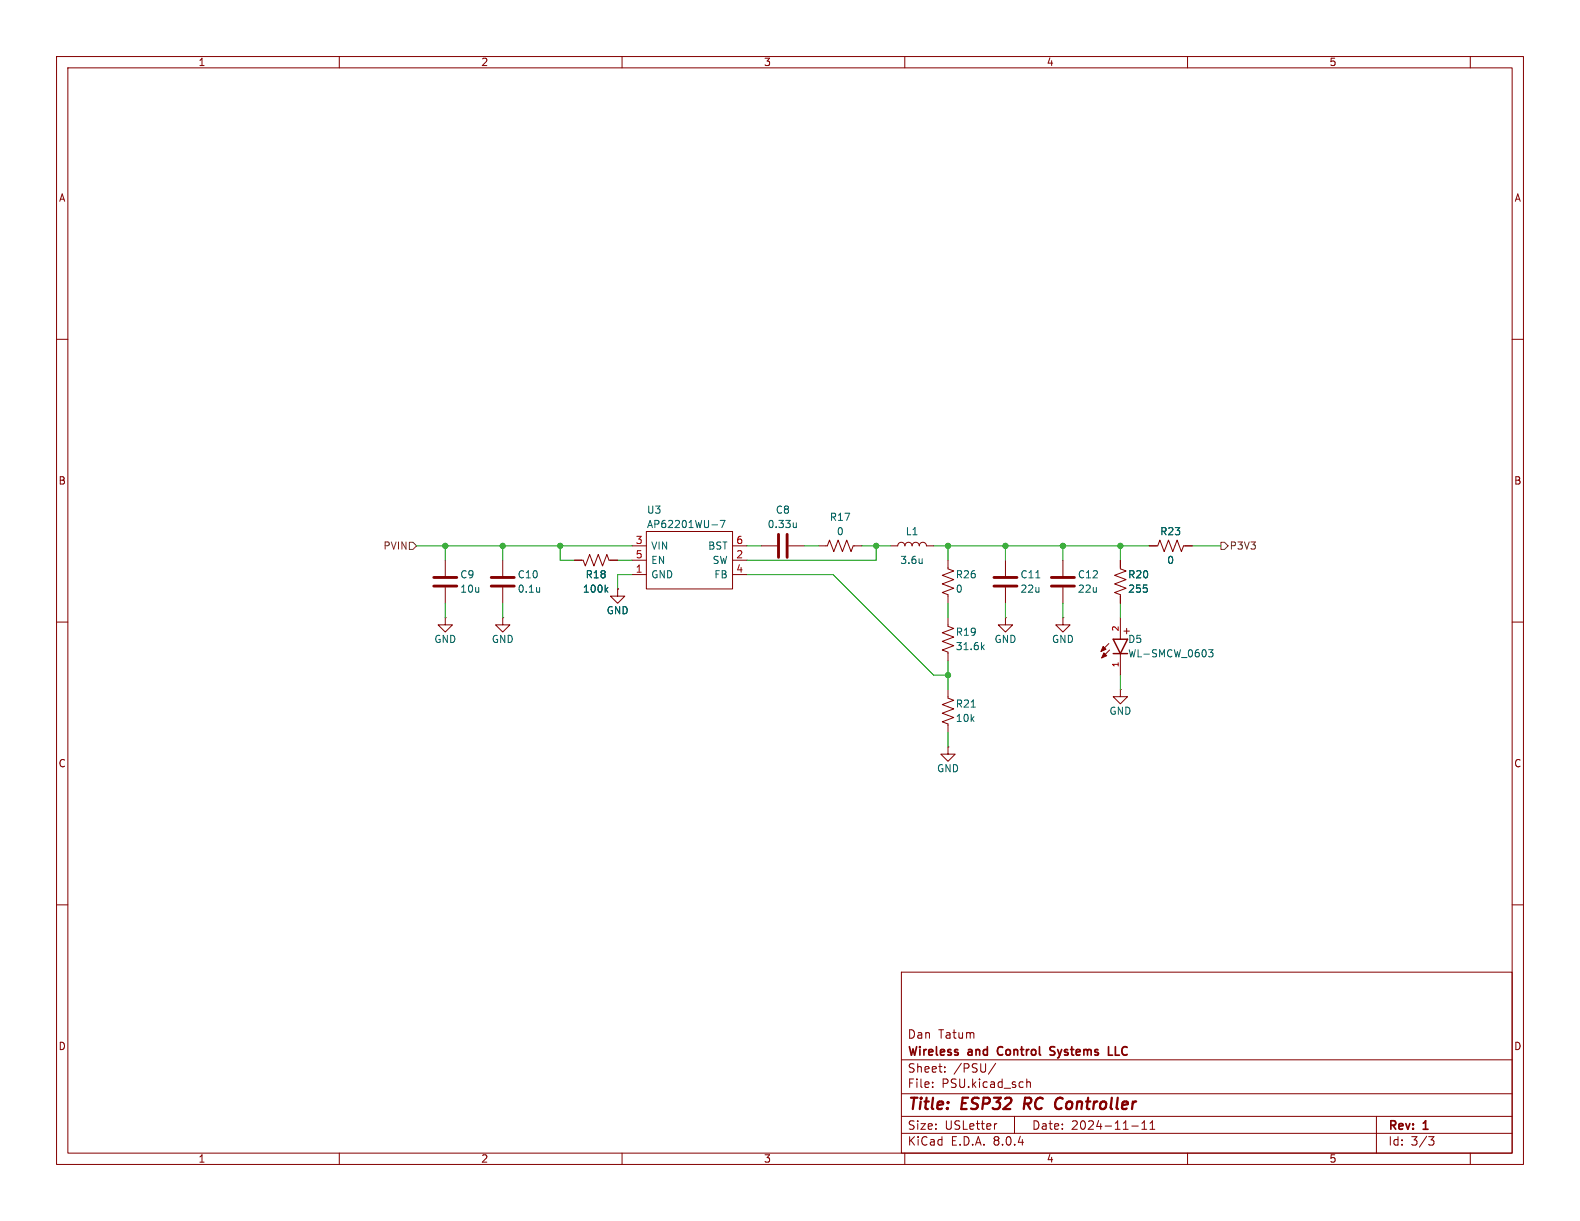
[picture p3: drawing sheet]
<svg xmlns="http://www.w3.org/2000/svg" width="279mm" height="216mm" viewBox="0 0 279 216" stroke-linecap="round" stroke-linejoin="round" font-family="sans-serif">
<g fill="none" stroke="#840000" stroke-width=".18">
<path d="M10 10h259.4v195.9h-259.4zM12 12h255.4v191.9h-255.4zM60 10v2M110 10v2M160 10v2M210 10v2M260 10v2M10 60h2M267.4 60h2M78.7 99.1v2.8M88.9 99.1v2.8M101.6 99.1h1.5l.4 1 .8-2.1 .7 2.1 .8-2.1 .8 2.1 .7-2.1 .4 1.1h1.5"/>
<path d="M111.8 99.1h2.5M111.8 96.5h2.5M114.3 94h15.2v10.1h-15.2zM129.5 99.1h2.6M129.5 96.5h2.6M134.6 96.5h2.8M139.4 96.5h2.8M144.8 96.5h1.5l.4-1 .7 2 .8-2 .8 2 .7-2 .8 2 .4-1h1.5M157.5 96.5h1.2a.64 .64 0 0 1 .7-.6 .64 .64 0 0 1 .6 .6 .64 .64 0 0 1 .7-.6 .64 .64 0 0 1 .6 .6 .64 .64 0 0 1 .6-.6 .64 .64 0 0 1 .7 .6 .64 .64 0 0 1 .6-.6 .64 .64 0 0 1 .6 .6h1.3M167.6 99.1v1.5l1.1 .4-2.1 .7 2.1 .8-2.1 .8 2.1 .7-2.1 .8 1 .4v1.5M177.8 99.1v2.8M188 99.1v2.8"/>
<path d="M198.1 99.1v1.5l1 .4-2 .7 2 .8-2 .8 2 .7-2 .8 1 .4v1.5M203.2 96.5h1.5l.4-1 .8 2 .7-2 .8 2 .8-2 .7 2 .4-1h1.5M10 110h2M78.7 109.2v1.3h1.3l-1.3 1.3-1.2-1.3h1.2M78.7 109.2h.1M78.7 103.9v2.8M88.9 109.2v1.3h1.3l-1.3 1.3-1.3-1.3h1.3M88.9 109.2h.1M88.9 103.9v2.8M109.2 104.1v1.3h1.3l-1.3 1.3-1.3-1.3h1.3M109.2 104.1h.1M111.8 101.6h2.5"/>
<path d="M129.5 101.6h2.6M167.6 109.2v1.5l1.1 .4-2.1 .8 2.1 .7-2.1 .8 2.1 .8-2.1 .7 1 .4v1.5M177.8 109.2v1.3h1.3l-1.3 1.3-1.3-1.3h1.3M177.8 109.2h.1M177.8 103.9v2.8M188 109.2v1.3h1.2l-1.2 1.3-1.3-1.3h1.3M188 109.2h.1M188 103.9v2.8M196.1 113.8l-1.4 1.4M196.2 114.9l-1.4 1.4M198.1 109.2v3.8M198.1 115.6v3.8"/>
<path d="M267.4 110h2M167.6 132.1v1.3h1.3l-1.3 1.2-1.2-1.2h1.2M167.6 132.1h.1M167.6 121.9v1.5l1.1 .4-2.1 .8 2.1 .7-2.1 .8 2.1 .8-2.1 .7 1 .4v1.5M198.1 121.9v1.3h1.3l-1.3 1.3-1.3-1.3h1.3M198.1 121.9h.1M10 160h2M267.4 160h2M159.4 171.9h108v32h-108zM159.4 197.4h108M159.4 193.4h108M159.4 187.4h108"/>
<path d="M164.9 192.1v.2M164.9 191.4v.1M167.1 189.4v.2M167.1 188.7v.1M176.1 188l-1.3 1.9M176.3 198.7l-.3 .1M179.4 197.4v3M181.6 190.8v1.5M181.6 191.4l.2-.1 .3 .1 .1 .9M200.1 199.1h1.2M201.9 199.7h.9M201.9 198.6l.5-.4v1.5"/>
<path d="M203.4 199.7h.8M203.4 198.6l.4-.4v1.5M243.4 197.4v6.5M60 203.9v2M110 203.9v2M159.4 200.4h108M160 203.9v2M210 203.9v2M252.6 201h1l-.5 .6 .4 .1 .1 .5-.3 .3h-.4M260 203.9v2"/>
</g>
<path d="M181.3 194.1l-.3 2M186.9 196l.2 .1 .5-.1M187.6 194.1l-.5 .1" fill="none" stroke="#840000" stroke-width=".4"/>
<path d="M176.5 185.3l-.1 .4 .1 .7M185.7 186.5h.7M186.5 185.1h-.5l-.3 .3 .1 .3 .6 .2M196 186.6h.7M197.2 185.1v1.5h.8" fill="none" stroke="#840000" stroke-width=".3"/>
<g fill="none" stroke="#006464" stroke-width=".18">
<path d="M125.9 92.8h1M127.4 92h.8l-.5 1.3M140.8 92.4v.9M140.8 93.2l-.3 .1M163.1 98.8v.8M163.1 99.5l-.1 .1M95.4 103.9v.8M95.4 104.6v.1M107.1 104.2l.4 .5M107.5 103.9l-.5 .5M173.7 114.4l.3 .5M174 114l-.4 .5"/>
<path d="M183.2 102.2h.7M213.7 114.9h.8l-.4 .5 .3 .1v.5l-.1 .1-.6-.1M171.7 125h.8"/>
</g>
<path d="M137.7 94.5v4.1M139.2 94.5v4.1M76.7 103.6h4.1M76.7 102.1h4.1M86.9 103.6h4M86.9 102.1h4M175.8 103.6h4M175.8 102.1h4M185.9 103.6h4.1M185.9 102.1h4.1" fill="none" stroke="#840000" stroke-width=".51"/>
<path d="M196.8 115.6h2.6M196.8 113h2.6l-1.3 2.6z" fill="none" stroke="#840000" stroke-width=".25"/>
<g fill="#840000" stroke="#840000" stroke-width=".18">
<path d="M195.2 115.4l.5 .6-.9 .3z"/>
<path d="M195.1 114.3l.5 .5-.9 .4z"/>
</g>
<path d="M72.4 95.9h.6l.7 .6-.7 .7h-.6zM215.9 95.9h.6l.7 .6-.7 .7h-.6z" fill="none" stroke="#725600" stroke-width=".18"/>
<g fill="none" stroke="#009600" stroke-width=".18">
<path d="M73.7 96.5h38.1M78.7 96.5v2.6M88.9 96.5v2.6M99.1 96.5v2.6h2.5M109.2 99.1h2.6M132.1 96.5h2.5M142.2 96.5h2.6M152.4 96.5h5.1M154.9 96.5v2.6h-22.8M165.1 96.5h38.1M167.6 96.5v2.6M177.8 96.5v2.6"/>
<path d="M188 96.5v2.6M198.1 96.5v2.6M210.8 96.5h5.1M78.7 106.7v2.5M88.9 106.7v2.5M111.8 101.6h-2.6v2.5M132.1 101.6h15.2l17.8 17.8h2.5M167.6 106.7v2.5M167.6 116.8v5.1M177.8 106.7v2.5M188 106.7v2.5M198.1 106.7v2.5"/>
<path d="M198.1 119.4v2.5M167.6 129.5v2.6"/>
</g>
<g fill="#009600" stroke="#009600" stroke-width=".18">
<circle cx="154.9" cy="96.5" r=".46"/>
<circle cx="88.9" cy="96.5" r=".46"/>
<circle cx="99.1" cy="96.5" r=".46"/>
<circle cx="78.7" cy="96.5" r=".46"/>
<circle cx="177.8" cy="96.5" r=".46"/>
<circle cx="188" cy="96.5" r=".46"/>
<circle cx="167.6" cy="119.4" r=".46"/>
<circle cx="167.6" cy="96.5" r=".46"/>
<circle cx="198.1" cy="96.5" r=".46"/>
</g>
<g font-size="2.8" fill="#840000">
<text x="160.4" y="196.8">Title:</text>
<text x="170.1" y="196.8">ESP32</text>
<text x="181.9" y="196.8">RC</text>
<text x="188.2" y="196.8">Controller</text>
</g>
<g font-size="2.1" fill="#840000">
<text x="160.4" y="183.9">Dan</text>
<text x="165.9" y="183.9">Tatum</text>
<text x="160.4" y="189.9">Sheet:</text>
<text x="160.4" y="187.1">Wireless</text>
<text x="168.6" y="189.9">/PSU/</text>
<text x="171.3" y="187.1">and</text>
<text x="177.1" y="187.1">Control</text>
<text x="187" y="187.1">Systems</text>
<text x="197.9" y="187.1">LLC</text>
<text x="160.4" y="192.6">File:</text>
<text x="166.5" y="192.6">PSU.kicad_sch</text>
<text x="160.4" y="202.8">KiCad</text>
<text x="160.4" y="200">Size:</text>
<text x="167.1" y="200">USLetter</text>
<text x="168.1" y="202.8">E.D.A.</text>
<text x="175.7" y="202.8">8.0.4</text>
<text x="182.4" y="200">Date:</text>
<text x="189.4" y="200">2024-11-11</text>
<text x="245.4" y="200.2">Rev:</text>
<text x="245.4" y="202.8">Id:</text>
<text x="249.5" y="202.8">3/3</text>
<text x="251.8" y="200.2">1</text>
</g>
<g font-size="1.8" fill="#840000">
<text x="35" y="11.9">1</text>
<text x="85" y="11.9">2</text>
<text x="135" y="11.9">3</text>
<text x="185" y="11.9">4</text>
<text x="235" y="11.9">5</text>
<text x="10.3" y="35.9">A</text>
<text x="267.7" y="35.9">A</text>
<text x="10.3" y="85.9">B</text>
<text x="267.7" y="85.9">B</text>
<text x="10.3" y="135.9">C</text>
<text x="267.7" y="135.9">C</text>
<text x="10.3" y="185.9">D</text>
<text x="267.7" y="185.9">D</text>
<text x="35" y="205.8">1</text>
<text x="85" y="205.8">2</text>
<text x="135" y="205.8">3</text>
<text x="185" y="205.8">4</text>
<text x="235" y="205.8">5</text>
</g>
<g font-size="1.8" fill="#006464">
<text x="114.3" y="93.6">AP62201WU-7</text>
<text x="114.3" y="91">U3</text>
<text x="135.6" y="93.6">0.33u</text>
<text x="137.1" y="91">C8</text>
<text x="146.6" y="92.3">R17</text>
<text x="147.9" y="94.8">0</text>
<text x="160.1" y="94.8">L1</text>
<text x="205.1" y="94.8">R23</text>
<text x="115.1" y="97.4">VIN</text>
<text x="115.1" y="99.9">EN</text>
<text x="125.1" y="97.4">BST</text>
<text x="125.9" y="99.9">SW</text>
<text x="159.1" y="99.9">3.6u</text>
<text x="206.3" y="99.9">0</text>
<text x="81.3" y="102.5">C9</text>
<text x="81.3" y="105">10u</text>
<text x="91.4" y="102.5">C10</text>
<text x="91.4" y="105">0.1u</text>
<text x="103" y="105">100k</text>
<text x="103.5" y="102.5">R18</text>
<text x="115.1" y="102.5">GND</text>
<text x="126.2" y="102.5">FB</text>
<text x="168.9" y="105">0</text>
<text x="168.9" y="102.5">R26</text>
<text x="180.3" y="102.5">C11</text>
<text x="180.3" y="105">22u</text>
<text x="190.5" y="102.5">C12</text>
<text x="190.5" y="105">22u</text>
<text x="199.4" y="105">255</text>
<text x="199.4" y="102.5">R20</text>
<text x="76.7" y="113.9">GND</text>
<text x="86.9" y="113.9">GND</text>
<text x="107.2" y="108.8">GND</text>
<text x="168.9" y="112.6">R19</text>
<text x="175.8" y="113.9">GND</text>
<text x="185.9" y="113.9">GND</text>
<text x="199.4" y="113.9">D5</text>
<text x="200" y="112.5" transform="rotate(-90 200 112.5)">+</text>
<text x="168.9" y="115.2">31.6k</text>
<text x="199.4" y="116.4">WL-SMCW_0603</text>
<text x="168.9" y="125.3">R21</text>
<text x="168.9" y="127.9">10k</text>
<text x="196.1" y="126.6">GND</text>
<text x="165.6" y="136.8">GND</text>
</g>
<g font-size="1.8" fill="#725600">
<text x="67.7" y="97.4">PVIN</text>
<text x="217.4" y="97.4">P3V3</text>
</g>
<g font-size="1.8" fill="#a90000">
<text x="112.3" y="101.3">1</text>
<text x="112.3" y="96.3">3</text>
<text x="112.3" y="98.8">5</text>
<text x="130.1" y="98.8">2</text>
<text x="130.1" y="101.3">4</text>
<text x="130.1" y="96.3">6</text>
</g>
<g font-size="1.4" fill="#a90000">
<text x="197.9" y="111.7" transform="rotate(-90 197.9 111.7)">2</text>
<text x="197.9" y="118.1" transform="rotate(-90 197.9 118.1)">1</text>
</g>
</svg>
